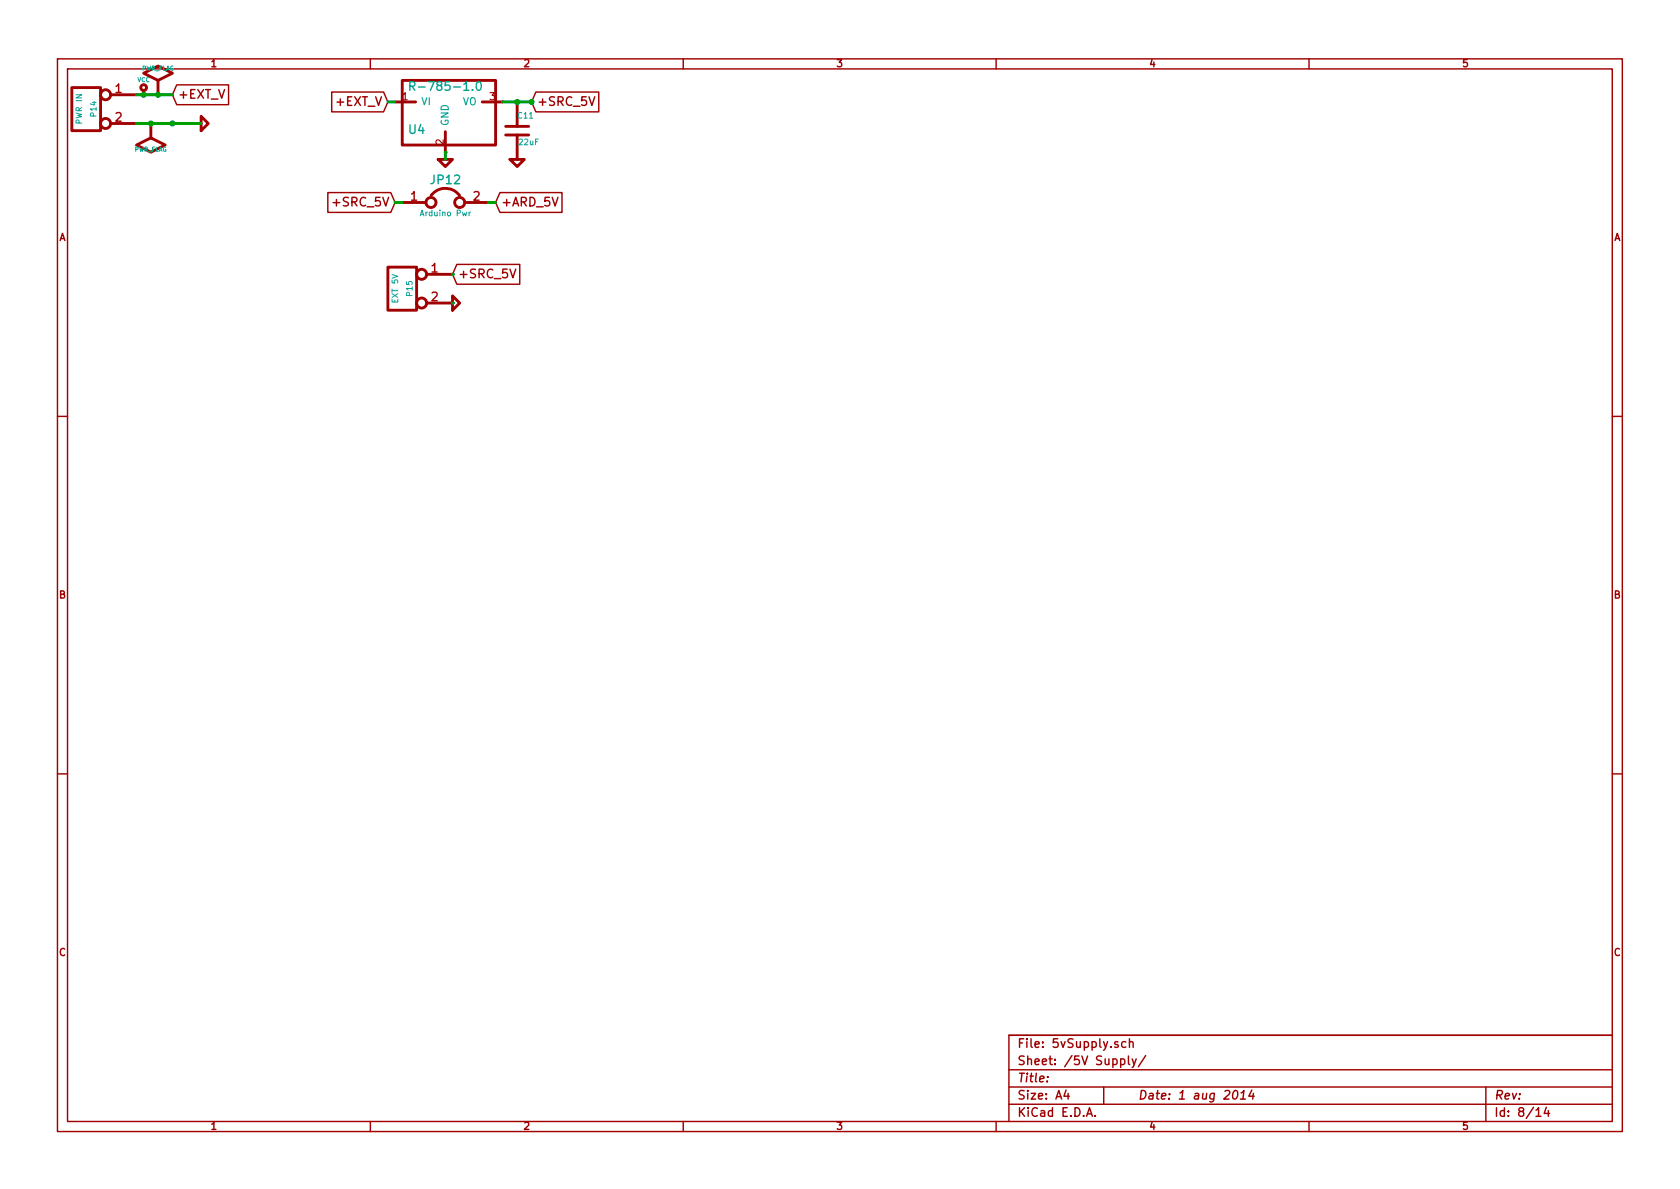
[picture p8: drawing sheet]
EESchema Schematic File Version 2
LIBS:power
LIBS:device
LIBS:transistors
LIBS:conn
LIBS:analog_switches
LIBS:contrib
LIBS:pololu_a4988
LIBS:r-785-1.0
LIBS:arduino_shieldsNCL
LIBS:pololu_socket
LIBS:allegro_6210
LIBS:fds8949
LIBS:zero_ohm
LIBS:pavilion
LIBS:op-amp
LIBS:lm3406
LIBS:MrBeamShield-cache
EELAYER 27 0
EELAYER END
$Descr A4 11693 8268
encoding utf-8
Sheet 8 14
Title ""
Date "1 aug 2014"
Rev ""
Comp ""
Comment1 ""
Comment2 ""
Comment3 ""
Comment4 ""
$EndDescr
$Comp
L R-785-1.0 U4
U 1 1
P 3100 500
F 0 "U4" H 2900 100 60  0000 C CNN
F 1 "R-785-1.0" H 3100 400 60  0000 C CNN
F 2 "~" H 3100 500 60  0000 C CNN
F 3 "~" H 3100 500 60  0000 C CNN
	1    3100 500 
	1    0    0    -1  
$EndComp
$Comp
L CONN_2 P14
U 1 1
P 600 750
F 0 "P14" V 550 750 40  0000 C CNN
F 1 "PWR IN" V 650 750 40  0000 C CNN
F 2 "~" H 600 750 60  0000 C CNN
F 3 "~" H 600 750 60  0000 C CNN
	1    600  750 
	-1   0    0    -1  
$EndComp
Text GLabel 2700 700  0    60   Input ~ 0
+EXT_V
Text GLabel 3700 700  2    60   Input ~ 0
+SRC_5V
$Comp
L C C11
U 1 1
P 3600 900
F 0 "C11" H 3600 1000 40  0000 L CNN
F 1 "22uF" H 3606 815 40  0000 L CNN
F 2 "~" H 3638 750 30  0000 C CNN
F 3 "~" H 3600 900 60  0000 C CNN
	1    3600 900 
	1    0    0    -1  
$EndComp
$Comp
L CONN_2 P15
U 1 1
P 2800 2000
F 0 "P15" V 2750 2000 40  0000 C CNN
F 1 "EXT 5V" V 2850 2000 40  0000 C CNN
F 2 "~" H 2800 2000 60  0000 C CNN
F 3 "~" H 2800 2000 60  0000 C CNN
	1    2800 2000
	-1   0    0    -1  
$EndComp
Text GLabel 3150 1900 2    60   Input ~ 0
+SRC_5V
$Comp
L JUMPER JP12
U 1 1
P 3100 1400
F 0 "JP12" H 3100 1550 60  0000 C CNN
F 1 "Arduino Pwr" H 3100 1320 40  0000 C CNN
F 2 "~" H 3100 1400 60  0000 C CNN
F 3 "~" H 3100 1400 60  0000 C CNN
	1    3100 1400
	1    0    0    -1  
$EndComp
Text GLabel 2750 1400 0    60   Input ~ 0
+SRC_5V
Text GLabel 3450 1400 2    60   Input ~ 0
+ARD_5V
$Comp
L GND #PWR37
U 1 1
P 1400 850
F 0 "#PWR37" H 1400 850 30  0001 C CNN
F 1 "GND" H 1400 780 30  0001 C CNN
F 2 "" H 1400 850 60  0000 C CNN
F 3 "" H 1400 850 60  0000 C CNN
	1    1400 850 
	0    -1   -1   0   
$EndComp
$Comp
L GND #PWR39
U 1 1
P 3150 2100
F 0 "#PWR39" H 3150 2100 30  0001 C CNN
F 1 "GND" H 3150 2030 30  0001 C CNN
F 2 "" H 3150 2100 60  0000 C CNN
F 3 "" H 3150 2100 60  0000 C CNN
	1    3150 2100
	0    -1   -1   0   
$EndComp
$Comp
L GND #PWR38
U 1 1
P 3100 1100
F 0 "#PWR38" H 3100 1100 30  0001 C CNN
F 1 "GND" H 3100 1030 30  0001 C CNN
F 2 "" H 3100 1100 60  0000 C CNN
F 3 "" H 3100 1100 60  0000 C CNN
	1    3100 1100
	1    0    0    -1  
$EndComp
$Comp
L GND #PWR40
U 1 1
P 3600 1100
F 0 "#PWR40" H 3600 1100 30  0001 C CNN
F 1 "GND" H 3600 1030 30  0001 C CNN
F 2 "" H 3600 1100 60  0000 C CNN
F 3 "" H 3600 1100 60  0000 C CNN
	1    3600 1100
	1    0    0    -1  
$EndComp
Text GLabel 1200 650  2    60   Input ~ 0
+EXT_V
$Comp
L VCC #PWR36
U 1 1
P 1000 650
F 0 "#PWR36" H 1000 750 30  0001 C CNN
F 1 "VCC" H 1000 750 30  0000 C CNN
F 2 "" H 1000 650 60  0000 C CNN
F 3 "" H 1000 650 60  0000 C CNN
	1    1000 650 
	1    0    0    -1  
$EndComp
$Comp
L PWR_FLAG #FLG4
U 1 1
P 1100 650
F 0 "#FLG4" H 1100 745 30  0001 C CNN
F 1 "PWR_FLAG" H 1100 830 30  0000 C CNN
F 2 "" H 1100 650 60  0000 C CNN
F 3 "" H 1100 650 60  0000 C CNN
	1    1100 650 
	1    0    0    -1  
$EndComp
$Comp
L PWR_FLAG #FLG3
U 1 1
P 1050 850
F 0 "#FLG3" H 1050 945 30  0001 C CNN
F 1 "PWR_FLAG" H 1050 1030 30  0000 C CNN
F 2 "" H 1050 850 60  0000 C CNN
F 3 "" H 1050 850 60  0000 C CNN
	1    1050 850 
	-1   0    0    1   
$EndComp
Wire Wire Line
	3500 700  3700 700 
Connection ~ 3700 700 
Wire Wire Line
	3100 1050 3100 1050
Wire Wire Line
	3150 2100 3150 2100
Wire Wire Line
	2700 700  2750 700 
Wire Wire Line
	3150 1900 3150 1900
Wire Wire Line
	950  650  1200 650 
Connection ~ 3600 700 
Connection ~ 1100 650 
Connection ~ 1000 650 
Connection ~ 1050 850 
Wire Wire Line
	3100 1100 3100 1050
Wire Wire Line
	3450 1400 3400 1400
Wire Wire Line
	2750 1400 2800 1400
Wire Wire Line
	950  850  1400 850 
Connection ~ 1200 850 
$EndSCHEMATC
